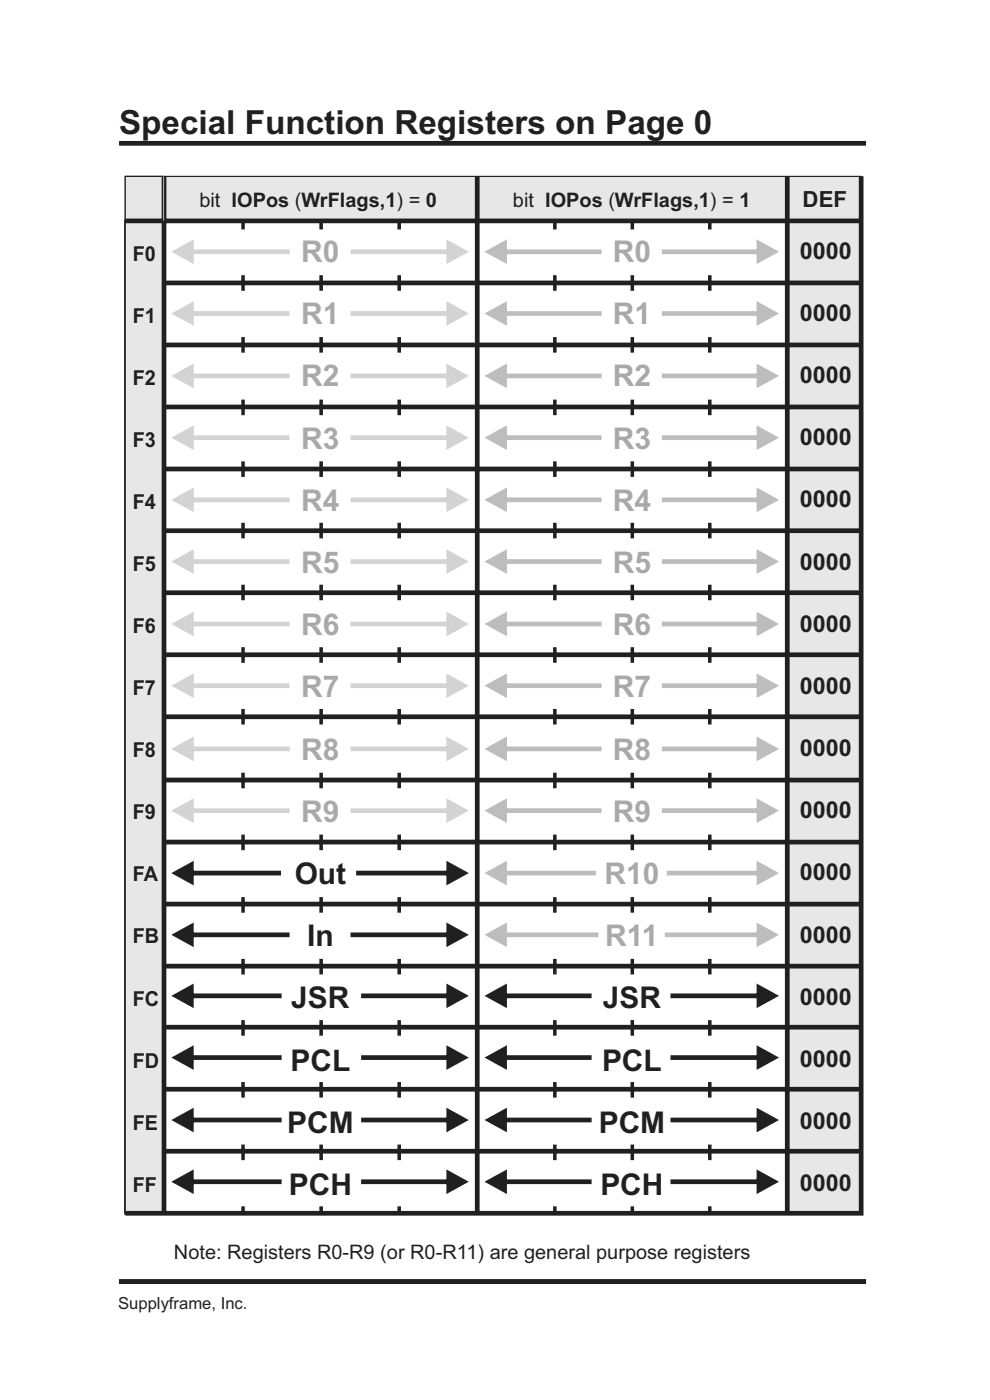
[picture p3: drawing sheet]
<svg xmlns="http://www.w3.org/2000/svg" width="210mm" height="297mm" viewBox="0 0 210 297" stroke-linecap="round" stroke-linejoin="round" font-family="sans-serif">
<path d="M25.3 30.4h158.4M25.3 271.9h158.4" fill="none" stroke="#231f20" stroke-width="1" stroke-linecap="butt"/>
<g fill="none" stroke="#231f20" stroke-width=".5">
<path d="M26.6 46.9h8.1v13.1h-8.1zM26.6 60h8.1v13.2h-8.1zM26.6 73.2h8.1v13.1h-8.1zM34.7 60h66.5v13.2h-66.5zM34.7 73.2h66.5v13.1h-66.5zM26.6 86.3h8.1v13.2h-8.1zM26.6 99.5h8.1v13.2h-8.1zM34.7 86.3h66.5v13.2h-66.5zM34.7 99.5h66.5v13.2h-66.5zM26.6 112.7h8.1v13.1h-8.1zM34.7 112.7h66.5v13.1h-66.5zM26.6 125.8h8.1v13.2h-8.1z"/>
<path d="M26.6 139h8.1v13.1h-8.1zM34.7 125.8h66.5v13.2h-66.5zM34.7 139h66.5v13.1h-66.5zM26.6 152.1h8.1v13.2h-8.1zM34.7 152.1h66.5v13.2h-66.5zM26.6 165.3h8.1v13.1h-8.1zM26.6 178.4h8.1v13.2h-8.1zM34.7 165.3h66.5v13.1h-66.5zM34.7 178.4h66.5v13.2h-66.5zM26.6 191.6h8.1v13.2h-8.1zM34.7 191.6h66.5v13.2h-66.5zM26.6 204.8h8.1v13.1h-8.1z"/>
<path d="M26.6 217.9h8.1v13.2h-8.1zM34.7 204.8h66.5v13.1h-66.5zM34.7 217.9h66.5v13.2h-66.5zM26.6 231.1h8.1v13.1h-8.1zM34.7 231.1h66.5v13.1h-66.5zM26.6 244.2h8.1v13.2h-8.1z"/>
</g>
<path d="M26.6 37.4h8.1v9.5h-8.1z" fill="none" stroke="#231f20" stroke-width=".25"/>
<path d="M26.6 37.4h156.1v220h-15.7v-210.5h-132.2v210.5h-8.2z" fill-rule="evenodd" fill="#e6e7e8" stroke="#231f20" stroke-width=".25"/>
<g fill="none" stroke="#231f20" stroke-width="1" stroke-linecap="butt">
<path d="M34.8 37.4v220M101.2 37.4v220M167 37.4v220M182.7 37.4v220h-156.1M26.6 46.9h156.1M34.7 60h148M34.7 73.2h148M34.7 86.3h148M34.7 99.5h148M34.7 112.6h148M34.7 125.7h148M34.7 138.9h148"/>
<path d="M34.7 152.1h148M34.7 165.5h148M34.7 178.6h148M34.7 191.8h148M34.7 205h148M34.7 217.9h148M34.7 231.1h148M34.7 244.2h148"/>
</g>
<path d="M34.7 37.4v9.5" fill="none" stroke="#a7a9ac" stroke-width=".25"/>
<path d="M26.6 46.9h8.1" fill="none" stroke="#231f20" stroke-width=".25"/>
<g fill="none" stroke="#231f20" stroke-width=".75" stroke-linecap="butt">
<path d="M51.6 46.9v1.8M51.6 58.4v3.3M68.1 46.9v1.8M68.1 58.4v3.3M84.7 46.9v1.8M84.7 58.4v3.3M117.7 46.9v1.8M117.7 58.4v3.3M134.1 46.9v1.8M134.1 58.4v3.3M150.6 46.9v1.8M150.6 58.4v3.3"/>
<path d="M51.6 71.5v3.3M68.1 71.5v3.3M84.7 71.5v3.3M117.7 71.5v3.3M134.1 71.5v3.3M150.6 71.5v3.3M51.6 84.8v3.3M51.6 97.9v3.3M68.1 84.8v3.3M68.1 97.9v3.3M84.7 84.8v3.3M84.7 97.9v3.3"/>
<path d="M117.7 84.8v3.3M117.7 97.9v3.3M134.1 84.8v3.3M134.1 97.9v3.3M150.6 84.8v3.3M150.6 97.9v3.3M51.6 110.9v3.3M68.1 110.9v3.3M84.7 110.9v3.3M117.7 110.9v3.3M134.1 110.9v3.3M150.6 110.9v3.3"/>
<path d="M51.6 124v3.3M51.6 137.3v3.3M68.1 124v3.3M68.1 137.3v3.3M84.7 124v3.3M84.7 137.3v3.3M117.7 124v3.3M117.7 137.3v3.3M134.1 124v3.3M134.1 137.3v3.3M150.6 124v3.3M150.6 137.3v3.3"/>
<path d="M51.6 150.4v3.3M68.1 150.4v3.3M84.7 150.4v3.3M117.7 150.4v3.3M134.1 150.4v3.3M150.6 150.4v3.3M51.6 163.9v3.3M51.6 177.1v3.3M68.1 163.9v3.3M68.1 177.1v3.3M84.7 163.9v3.3M84.7 177.1v3.3"/>
<path d="M117.7 163.9v3.3M117.7 177.1v3.3M134.1 163.9v3.3M134.1 177.1v3.3M150.6 163.9v3.3M150.6 177.1v3.3M51.6 190.3v3.3M68.1 190.3v3.3M84.7 190.3v3.3M117.7 190.3v3.3M134.1 190.3v3.3M150.6 190.3v3.3"/>
<path d="M51.6 203.4v3.3M51.6 216.4v3.3M68.1 203.4v3.3M68.1 216.4v3.3M84.7 203.4v3.3M84.7 216.4v3.3M117.7 203.4v3.3M117.7 216.4v3.3M134.1 203.4v3.3M134.1 216.4v3.3M150.6 203.4v3.3M150.6 216.4v3.3"/>
<path d="M51.6 229.6v3.3M68.1 229.6v3.3M84.7 229.6v3.3M117.7 229.6v3.3M134.1 229.6v3.3M150.6 229.6v3.3M51.6 242.8v3.3M51.6 255.9v1.7M68.1 242.8v3.3M68.1 255.9v1.7M84.7 242.8v3.3M84.7 255.9v1.7"/>
<path d="M117.7 242.8v3.3M117.7 255.9v1.7M134.1 242.8v3.3M134.1 255.9v1.7M150.6 242.8v3.3M150.6 255.9v1.7"/>
</g>
<g fill="#d1d3d4">
<path d="M36.3 53.4l4.8-2.6v5.2zM40.7 52.9h20.7v1h-20.7z"/>
<path d="M94.7 50.8l4.7 2.6-4.7 2.6zM74.4 52.9h20.7v1h-20.7z"/>
</g>
<g fill="#bbbdc0">
<path d="M102.8 53.4l4.7-2.6v5.2zM107.1 52.9h20.5v1h-20.5z"/>
<path d="M160.5 50.8l4.7 2.6-4.7 2.6zM140.4 52.9h20.5v1h-20.5z"/>
</g>
<g fill="#d1d3d4">
<path d="M36.3 66.5l4.8-2.6v5.2zM40.7 66h20.7v1h-20.7z"/>
<path d="M94.7 63.9l4.7 2.6-4.7 2.6zM74.4 66h20.7v1h-20.7z"/>
</g>
<g fill="#bbbdc0">
<path d="M102.8 66.5l4.7-2.6v5.2zM107.1 66h20.5v1h-20.5z"/>
<path d="M160.5 63.9l4.7 2.6-4.7 2.6zM140.4 66h20.5v1h-20.5z"/>
</g>
<g fill="#d1d3d4">
<path d="M36.3 79.7l4.8-2.6v5.3zM40.7 79.2h20.7v1h-20.7z"/>
<path d="M94.7 77.1l4.7 2.6-4.7 2.7zM74.4 79.2h20.7v1h-20.7z"/>
</g>
<g fill="#bbbdc0">
<path d="M102.8 79.7l4.7-2.6v5.3zM107.1 79.2h20.5v1h-20.5z"/>
<path d="M160.5 77.1l4.7 2.6-4.7 2.7zM140.4 79.2h20.5v1h-20.5z"/>
</g>
<g fill="#d1d3d4">
<path d="M36.3 92.8l4.8-2.6v5.3zM40.7 92.3h20.7v1h-20.7z"/>
<path d="M94.7 90.2l4.7 2.6-4.7 2.7zM74.4 92.3h20.7v1h-20.7z"/>
</g>
<g fill="#bbbdc0">
<path d="M102.8 92.8l4.7-2.6v5.3zM107.1 92.3h20.5v1h-20.5z"/>
<path d="M160.5 90.2l4.7 2.6-4.7 2.7zM140.4 92.3h20.5v1h-20.5z"/>
</g>
<g fill="#d1d3d4">
<path d="M36.3 106l4.8-2.6v5.2zM40.7 105.5h20.7v1h-20.7z"/>
<path d="M94.7 103.4l4.7 2.6-4.7 2.6zM74.4 105.5h20.7v1h-20.7z"/>
</g>
<g fill="#bbbdc0">
<path d="M102.8 106l4.7-2.6v5.2zM107.1 105.5h20.5v1h-20.5z"/>
<path d="M160.5 103.4l4.7 2.6-4.7 2.6zM140.4 105.5h20.5v1h-20.5z"/>
</g>
<g fill="#d1d3d4">
<path d="M36.3 119.1l4.8-2.6v5.2zM40.7 118.6h20.7v1h-20.7z"/>
<path d="M94.7 116.5l4.7 2.6-4.7 2.6zM74.4 118.6h20.7v1h-20.7z"/>
</g>
<g fill="#bbbdc0">
<path d="M102.8 119.1l4.7-2.6v5.2zM107.1 118.6h20.5v1h-20.5z"/>
<path d="M160.5 116.5l4.7 2.6-4.7 2.6zM140.4 118.6h20.5v1h-20.5z"/>
</g>
<g fill="#d1d3d4">
<path d="M36.3 132.4l4.8-2.6v5.2zM40.7 131.9h20.7v1h-20.7z"/>
<path d="M94.7 129.8l4.7 2.6-4.7 2.6zM74.4 131.9h20.7v1h-20.7z"/>
</g>
<g fill="#bbbdc0">
<path d="M102.8 132.4l4.7-2.6v5.2zM107.1 131.9h20.5v1h-20.5z"/>
<path d="M160.5 129.8l4.7 2.6-4.7 2.6zM140.4 131.9h20.5v1h-20.5z"/>
</g>
<g fill="#d1d3d4">
<path d="M36.3 145.5l4.8-2.6v5.2zM40.7 145h20.7v1h-20.7z"/>
<path d="M94.7 142.9l4.7 2.6-4.7 2.6zM74.4 145h20.7v1h-20.7z"/>
</g>
<g fill="#bbbdc0">
<path d="M102.8 145.5l4.7-2.6v5.2zM107.1 145h20.5v1h-20.5z"/>
<path d="M160.5 142.9l4.7 2.6-4.7 2.6zM140.4 145h20.5v1h-20.5z"/>
</g>
<g fill="#d1d3d4">
<path d="M36.3 158.9l4.8-2.6v5.2zM40.7 158.4h20.7v1h-20.7z"/>
<path d="M94.7 156.3l4.7 2.6-4.7 2.6zM74.4 158.4h20.7v1h-20.7z"/>
</g>
<g fill="#bbbdc0">
<path d="M102.8 158.9l4.7-2.6v5.2zM107.1 158.4h20.5v1h-20.5z"/>
<path d="M160.5 156.3l4.7 2.6-4.7 2.6zM140.4 158.4h20.5v1h-20.5z"/>
</g>
<g fill="#d1d3d4">
<path d="M36.3 172l4.8-2.6v5.2zM40.7 171.5h20.7v1h-20.7z"/>
<path d="M94.7 169.4l4.7 2.6-4.7 2.6zM74.4 171.5h20.7v1h-20.7z"/>
</g>
<g fill="#bbbdc0">
<path d="M102.8 172l4.7-2.6v5.2zM107.1 171.5h20.5v1h-20.5z"/>
<path d="M160.5 169.4l4.7 2.6-4.7 2.6zM140.4 171.5h20.5v1h-20.5z"/>
</g>
<g fill="#231f20">
<path d="M36.3 185.2l4.8-2.6v5.2zM40.7 184.7h18.9v1h-18.9z"/>
<path d="M94.7 182.6l4.7 2.6-4.7 2.6zM75.6 184.7h19.5v1h-19.5z"/>
</g>
<g fill="#bbbdc0">
<path d="M102.8 185.2l4.7-2.6v5.2zM107.1 184.7h19.3v1h-19.3z"/>
<path d="M160.5 182.6l4.7 2.6-4.7 2.6zM141.4 184.7h19.5v1h-19.5z"/>
</g>
<g fill="#231f20">
<path d="M36.3 198.3l4.8-2.6v5.2zM40.7 197.8h20.7v1h-20.7z"/>
<path d="M94.7 195.7l4.7 2.6-4.7 2.6zM74.4 197.8h20.7v1h-20.7z"/>
</g>
<g fill="#bbbdc0">
<path d="M102.8 198.3l4.7-2.6v5.2zM107.1 197.8h19.8v1h-19.8z"/>
<path d="M160.5 195.7l4.7 2.6-4.7 2.6zM141 197.8h19.9v1h-19.9z"/>
</g>
<g fill="#231f20">
<path d="M36.3 211.3l4.8-2.7v5.3zM40.7 210.8h19v1h-19z"/>
<path d="M94.7 208.6l4.7 2.7-4.7 2.6zM76.6 210.8h18.5v1h-18.5z"/>
<path d="M102.8 211.3l4.7-2.7v5.3zM107.1 210.8h18.4v1h-18.4z"/>
<path d="M160.5 208.6l4.7 2.7-4.7 2.6zM142.2 210.8h18.7v1h-18.7z"/>
<path d="M36.3 224.4l4.8-2.7v5.3zM40.7 223.9h19v1h-19z"/>
<path d="M94.7 221.7l4.7 2.7-4.7 2.6zM76.6 223.9h18.5v1h-18.5z"/>
<path d="M102.8 224.4l4.7-2.7v5.3zM107.1 223.9h18.4v1h-18.4z"/>
<path d="M160.5 221.7l4.7 2.7-4.7 2.6zM142.2 223.9h18.7v1h-18.7z"/>
<path d="M36.3 237.6l4.8-2.6v5.2zM40.7 237.1h19v1h-19z"/>
<path d="M94.7 235l4.7 2.6-4.7 2.6zM76.6 237.1h18.5v1h-18.5z"/>
<path d="M102.8 237.6l4.7-2.6v5.2zM107.1 237.1h18.4v1h-18.4z"/>
<path d="M160.5 235l4.7 2.6-4.7 2.6zM142.2 237.1h18.7v1h-18.7z"/>
<path d="M36.3 250.7l4.8-2.6v5.2zM40.7 250.2h19v1h-19z"/>
<path d="M94.7 248.1l4.7 2.6-4.7 2.6zM76.6 250.2h18.5v1h-18.5z"/>
<path d="M102.8 250.7l4.7-2.6v5.2zM107.1 250.2h18.4v1h-18.4z"/>
<path d="M160.5 248.1l4.7 2.6-4.7 2.6zM142.2 250.2h18.7v1h-18.7z"/>
</g>
<text font-size="7.1" fill="#231f20" x="25.3" y="28.4">Special Function Registers on Page 0</text>
<g font-size="6.3" fill="#a7a9ac">
<text x="63.9" y="55.6">R0</text>
<text x="130" y="55.6">R0</text>
<text x="63.9" y="68.8">R1</text>
<text x="130" y="68.8">R1</text>
<text x="63.9" y="82">R2</text>
<text x="130" y="82">R2</text>
<text x="63.9" y="95.2">R3</text>
<text x="130" y="95.2">R3</text>
<text x="63.9" y="108.4">R4</text>
<text x="130" y="108.4">R4</text>
<text x="63.9" y="121.6">R5</text>
<text x="130" y="121.6">R5</text>
<text x="63.9" y="134.8">R6</text>
<text x="130" y="134.8">R6</text>
<text x="63.9" y="148">R7</text>
<text x="130" y="148">R7</text>
<text x="63.9" y="161.2">R8</text>
<text x="130" y="161.2">R8</text>
<text x="63.9" y="174.3">R9</text>
<text x="130" y="174.3">R9</text>
<text x="128.2" y="187.5">R10</text>
<text x="128.4" y="200.7">R11</text>
</g>
<g font-size="6.3" fill="#231f20">
<text x="62.5" y="187.5">Out</text>
<text x="65.2" y="200.7">In</text>
<text x="61.8" y="213.9">JSR</text>
<text x="127.9" y="213.9">JSR</text>
<text x="61.6" y="227.1">PCL</text>
<text x="127.7" y="227.1">PCL</text>
<text x="60.9" y="240.3">PCM</text>
<text x="127" y="240.3">PCM</text>
<text x="61.3" y="253.5">PCH</text>
<text x="127.3" y="253.5">PCH</text>
</g>
<g font-size="4.9" fill="#231f20">
<text x="169.7" y="54.9">0000</text>
<text x="169.7" y="68.1">0000</text>
<text x="169.7" y="81.3">0000</text>
<text x="169.7" y="94.5">0000</text>
<text x="169.7" y="107.7">0000</text>
<text x="169.7" y="120.8">0000</text>
<text x="169.7" y="134">0000</text>
<text x="169.7" y="147.2">0000</text>
<text x="169.7" y="160.4">0000</text>
<text x="169.7" y="173.6">0000</text>
<text x="169.7" y="186.8">0000</text>
<text x="169.7" y="200">0000</text>
<text x="169.7" y="213.2">0000</text>
<text x="169.7" y="226.3">0000</text>
<text x="169.7" y="239.5">0000</text>
<text x="169.7" y="252.7">0000</text>
</g>
<text font-size="4.7" fill="#231f20" x="170.3" y="43.9">DEF</text>
<g font-size="4.4" fill="#231f20">
<text x="28.1" y="55.4">F0</text>
<text x="28.1" y="68.5">F1</text>
<text x="28.1" y="81.7">F2</text>
<text x="28.1" y="94.8">F3</text>
<text x="28.1" y="108">F4</text>
<text x="28.1" y="121.2">F5</text>
<text x="28.1" y="134.3">F6</text>
<text x="28.1" y="147.5">F7</text>
<text x="28.1" y="160.7">F8</text>
<text x="28.1" y="173.8">F9</text>
<text x="28.1" y="187">FA</text>
<text x="28.1" y="200.2">FB</text>
<text x="28.1" y="213.3">FC</text>
<text x="28.1" y="226.5">FD</text>
<text x="28.1" y="239.6">FE</text>
<text x="28.1" y="252.8">FF</text>
</g>
<g font-size="4.2" fill="#231f20">
<text x="42.3" y="43.9">bit IOPos (WrFlags,1) = 0</text>
<text x="108.8" y="43.9">bit IOPos (WrFlags,1) = 1</text>
<text x="36.9" y="267.1">Note: Registers R0-R9 (or R0-R11) are general purpose registers</text>
</g>
<text font-size="3.5" fill="#231f20" x="25.1" y="277.6">Supplyframe, Inc.</text>
</svg>
